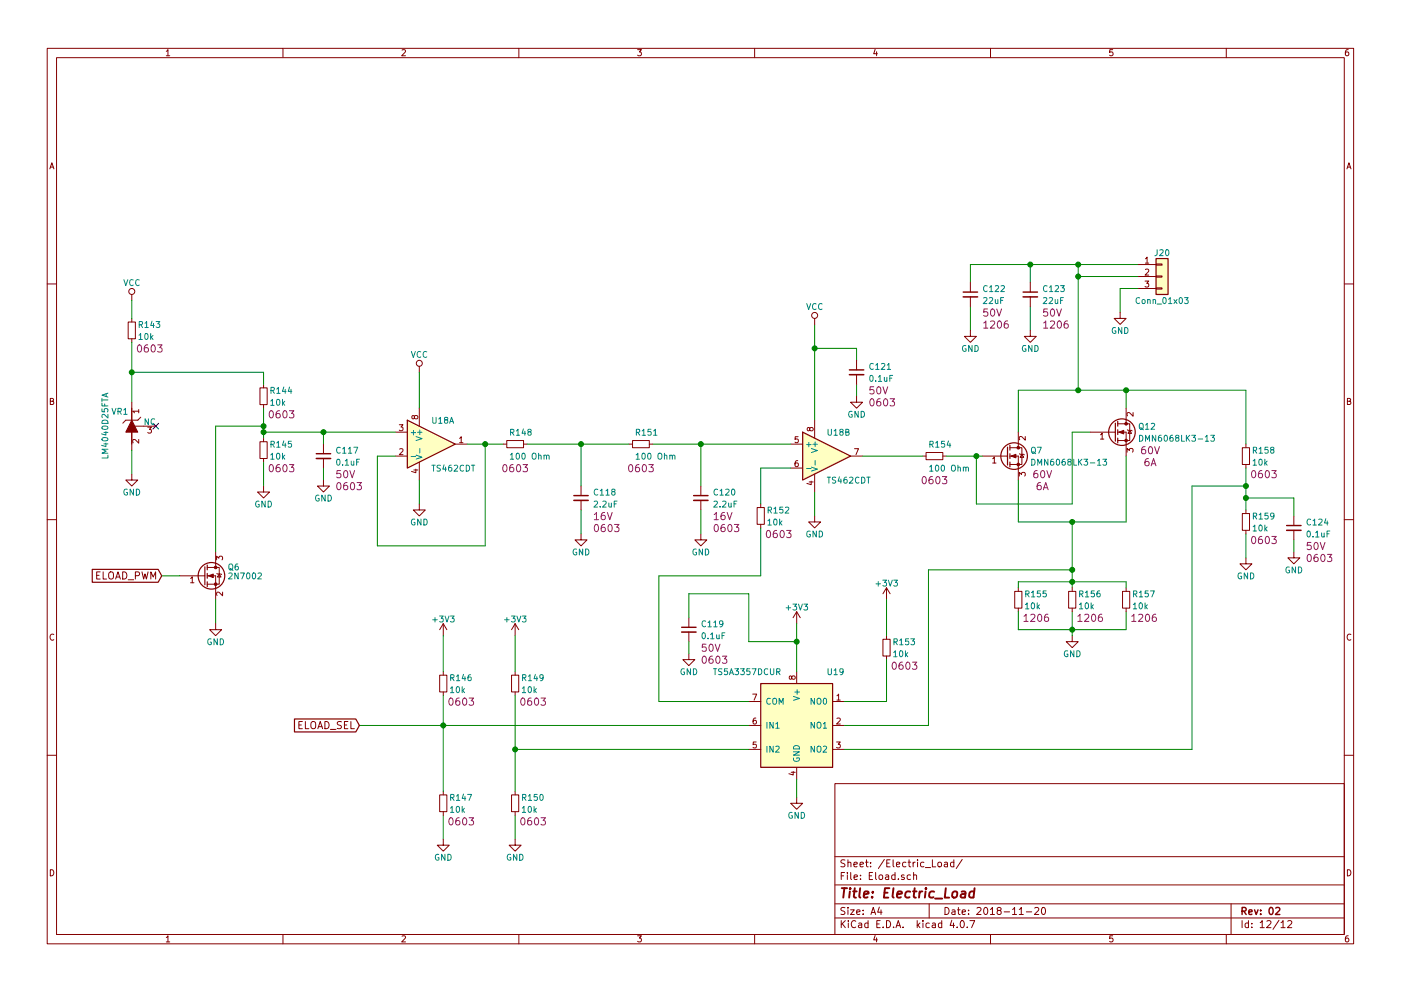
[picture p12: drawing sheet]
EESchema Schematic File Version 2
LIBS:power
LIBS:device
LIBS:switches
LIBS:relays
LIBS:motors
LIBS:transistors
LIBS:conn
LIBS:linear
LIBS:regul
LIBS:74xx
LIBS:cmos4000
LIBS:adc-dac
LIBS:memory
LIBS:xilinx
LIBS:microcontrollers
LIBS:dsp
LIBS:microchip
LIBS:analog_switches
LIBS:motorola
LIBS:texas
LIBS:intel
LIBS:audio
LIBS:interface
LIBS:digital-audio
LIBS:philips
LIBS:display
LIBS:cypress
LIBS:siliconi
LIBS:opto
LIBS:atmel
LIBS:contrib
LIBS:valves
LIBS:74xgxx
LIBS:ac-dc
LIBS:actel
LIBS:allegro
LIBS:Altera
LIBS:analog_devices
LIBS:battery_management
LIBS:bbd
LIBS:bosch
LIBS:brooktre
LIBS:cmos_ieee
LIBS:dc-dc
LIBS:diode
LIBS:elec-unifil
LIBS:ESD_Protection
LIBS:ftdi
LIBS:gennum
LIBS:graphic_symbols
LIBS:hc11
LIBS:infineon
LIBS:intersil
LIBS:ir
LIBS:Lattice
LIBS:leds
LIBS:LEM
LIBS:logic_programmable
LIBS:maxim
LIBS:mechanical
LIBS:microchip_dspic33dsc
LIBS:microchip_pic10mcu
LIBS:microchip_pic12mcu
LIBS:microchip_pic16mcu
LIBS:microchip_pic18mcu
LIBS:microchip_pic24mcu
LIBS:microchip_pic32mcu
LIBS:modules
LIBS:motor_drivers
LIBS:msp430
LIBS:nordicsemi
LIBS:nxp
LIBS:nxp_armmcu
LIBS:onsemi
LIBS:Oscillators
LIBS:Power_Management
LIBS:powerint
LIBS:pspice
LIBS:references
LIBS:rfcom
LIBS:RFSolutions
LIBS:sensors
LIBS:silabs
LIBS:stm8
LIBS:stm32
LIBS:supertex
LIBS:transf
LIBS:triac_thyristor
LIBS:ttl_ieee
LIBS:video
LIBS:wiznet
LIBS:Worldsemi
LIBS:Xicor
LIBS:zetex
LIBS:Symbols_DCDC-ACDC-Converter_RevC_20Jul2012
LIBS:Symbols_EN60617_13Mar2013
LIBS:Symbols_EN60617-10_HF-Radio_DRAFT_12Sep2013
LIBS:Symbols_ICs-Diskrete_RevD10
LIBS:Symbols_ICs-Opto_RevB_16Sep2013
LIBS:Symbols_Microcontroller_Philips-NXP_RevA_06Oct2013
LIBS:Symbols_Socket-DIN41612_RevA
LIBS:Symbols_Transformer-Diskrete_RevA
LIBS:SymbolsSimilarEN60617+oldDIN617-RevE8
LIBS:dk_Addressable-Specialty
LIBS:dk_Alarms-Buzzers-and-Sirens
LIBS:dk_Automotive-Relays
LIBS:dk_Balun
LIBS:dk_Barrel-Audio-Connectors
LIBS:dk_Battery-Holders-Clips-Contacts
LIBS:dk_Clock-Timing-Clock-Generators-PLLs-Frequency-Synthesizers
LIBS:dk_Clock-Timing-Programmable-Timers-and-Oscillators
LIBS:dk_Clock-Timing-Real-Time-Clocks
LIBS:dk_Coaxial-Connectors-RF
LIBS:dk_Current-Transducers
LIBS:dk_Data-Acquisition-ADCs-DACs-Special-Purpose
LIBS:dk_Data-Acquisition-Analog-to-Digital-Converters-ADC
LIBS:dk_Data-Acquisition-Digital-Potentiometers
LIBS:dk_Data-Acquisition-Digital-to-Analog-Converters-DAC
LIBS:dk_Data-Acquisition-Touch-Screen-Controllers
LIBS:dk_DC-DC-Converters
LIBS:dk_Digital-Isolators
LIBS:dk_Diodes-Bridge-Rectifiers
LIBS:dk_Diodes-Rectifiers-Arrays
LIBS:dk_Diodes-Rectifiers-Single
LIBS:dk_Diodes-Zener-Single
LIBS:dk_Display-Modules-LCD-OLED-Graphic
LIBS:dk_Display-Modules-LED-Character-and-Numeric
LIBS:dk_D-Sub-Connectors
LIBS:dk_Embedded-Microcontrollers
LIBS:dk_Encoders
LIBS:dk_Evaluation-Boards-Sensors
LIBS:dk_Ferrite-Beads-and-Chips
LIBS:dk_Fixed-Inductors
LIBS:dk_Fuses
LIBS:dk_Gas-Sensors
LIBS:dk_Humidity-Moisture-Sensors
LIBS:dk_Image-Sensors-Camera
LIBS:dk_Infrared-UV-Visible-Emitters
LIBS:dk_Inrush-Current-Limiters-ICL
LIBS:dk_Interface-Analog-Switches-Multiplexers-Demultiplexers
LIBS:dk_Interface-Analog-Switches-Special-Purpose
LIBS:dk_Interface-Controllers
LIBS:dk_Interface-Drivers-Receivers-Transceivers
LIBS:dk_Interface-I-O-Expanders
LIBS:dk_Interface-Modules
LIBS:dk_Interface-Sensor-and-Detector-Interfaces
LIBS:dk_Interface-Sensor-Capacitive-Touch
LIBS:dk_Interface-Specialized
LIBS:dk_LED-Indication-Discrete
LIBS:dk_LEDs-Circuit-Board-Indicators-Arrays-Light-Bars-Bar-Graphs
LIBS:dk_Linear-Amplifiers-Audio
LIBS:dk_Linear-Amplifiers-Instrumentation-OP-Amps-Buffer-Amps
LIBS:dk_Linear-Comparators
LIBS:dk_Logic-Buffers-Drivers-Receivers-Transceivers
LIBS:dk_Logic-Flip-Flops
LIBS:dk_Logic-Gates-and-Inverters
LIBS:dk_Logic-Multivibrators
LIBS:dk_Logic-Shift-Registers
LIBS:dk_Logic-Signal-Switches-Multiplexers-Decoders
LIBS:dk_Logic-Translators-Level-Shifters
LIBS:dk_Magnetic-Sensors-Compass-Magnetic-Field-Modules
LIBS:dk_Magnetic-Sensors-Linear-Compass-ICs
LIBS:dk_Magnetic-Sensors-Switches-Solid-State
LIBS:dk_Memory
LIBS:dk_Memory-Connectors-PC-Card-Sockets
LIBS:dk_Microphones
LIBS:dk_Modular-Connectors-Jacks
LIBS:dk_Modular-Connectors-Jacks-With-Magnetics
LIBS:dk_Motion-Sensors-Accelerometers
LIBS:dk_Motion-Sensors-IMUs-Inertial-Measurement-Units
LIBS:dk_Motion-Sensors-Tilt-Switches
LIBS:dk_Navigation-Switches-Joystick
LIBS:dk_Optical-Sensors-Ambient-Light-IR-UV-Sensors
LIBS:dk_Optical-Sensors-Photo-Detectors-Remote-Receiver
LIBS:dk_Optical-Sensors-Photodiodes
LIBS:dk_Optical-Sensors-Phototransistors
LIBS:dk_Optical-Sensors-Reflective-Analog-Output
LIBS:dk_Optoisolators-Logic-Output
LIBS:dk_Optoisolators-Transistor-Photovoltaic-Output
LIBS:dk_Optoisolators-Triac-SCR-Output
LIBS:dk_Oscillators
LIBS:dk_PMIC-AC-DC-Converters-Offline-Switchers
LIBS:dk_PMIC-Battery-Chargers
LIBS:dk_PMIC-Battery-Management
LIBS:dk_PMIC-Current-Regulation-Management
LIBS:dk_PMIC-Full-Half-Bridge-Drivers
LIBS:dk_PMIC-Gate-Drivers
LIBS:dk_PMIC-LED-Drivers
LIBS:dk_PMIC-Motor-Drivers-Controllers
LIBS:dk_PMIC-OR-Controllers-Ideal-Diodes
LIBS:dk_PMIC-Power-Distribution-Switches-Load-Drivers
LIBS:dk_PMIC-Power-Management-Specialized
LIBS:dk_PMIC-RMS-to-DC-Converters
LIBS:dk_PMIC-Supervisors
LIBS:dk_PMIC-Thermal-Management
LIBS:dk_PMIC-V-F-and-F-V-Converters
LIBS:dk_PMIC-Voltage-Reference
LIBS:dk_PMIC-Voltage-Regulators-DC-DC-Switching-Controllers
LIBS:dk_PMIC-Voltage-Regulators-DC-DC-Switching-Regulators
LIBS:dk_PMIC-Voltage-Regulators-Linear
LIBS:dk_PMIC-Voltage-Regulators-Special-Purpose
LIBS:dk_Power-Relays-Over-2-Amps
LIBS:dk_Pressure-Sensors-Transducers
LIBS:dk_Programmable-Oscillators
LIBS:dk_Pushbutton-Switches
LIBS:dk_Rectangular-Connectors-Headers-Male-Pins
LIBS:dk_Reed-Relays
LIBS:dk_Resistor-Networks-Arrays
LIBS:dk_RF-Amplifiers
LIBS:dk_RF-Antennas
LIBS:dk_RF-Demodulators
LIBS:dk_RF-Detectors
LIBS:dk_RF-Evaluation-and-Development-Kits-Boards
LIBS:dk_RFID-RF-Access-Monitoring-ICs
LIBS:dk_RF-Receivers
LIBS:dk_RF-Switches
LIBS:dk_RF-Transceiver-ICs
LIBS:dk_RF-Transceiver-Modules
LIBS:dk_RF-Transmitters
LIBS:dk_Rotary-Potentiometers-Rheostats
LIBS:dk_Sensors-Transducers_Accessories
LIBS:dk_Signal-Relays-Up-to-2-Amps
LIBS:dk_Slide-Switches
LIBS:dk_Solid-State-Relays
LIBS:dk_Specialized-ICs
LIBS:dk_Specialized-Sensors
LIBS:dk_Surge-Suppression-ICs
LIBS:dk_Tactile-Switches
LIBS:dk_Temperature-Sensors-Analog-and-Digital-Output
LIBS:dk_Thermal-Cutoffs-Thermal-Fuses
LIBS:dk_Thyristors-DIACs-SIDACs
LIBS:dk_Thyristors-SCRs
LIBS:dk_Thyristors-TRIACs
LIBS:dk_Toggle-Switches
LIBS:dk_Transistors-Bipolar-BJT-Arrays
LIBS:dk_Transistors-Bipolar-BJT-RF
LIBS:dk_Transistors-Bipolar-BJT-Single
LIBS:dk_Transistors-Bipolar-BJT-Single-Pre-Biased
LIBS:dk_Transistors-FETs-MOSFETs-Arrays
LIBS:dk_Transistors-FETs-MOSFETs-RF
LIBS:dk_Transistors-FETs-MOSFETs-Single
LIBS:dk_Transistors-JFETs
LIBS:dk_Trimmer-Potentiometers
LIBS:dk_TVS-Diodes
LIBS:dk_TVS-Mixed-Technology
LIBS:dk_USB-DVI-HDMI-Connectors
LIBS:CustomComponents
LIBS:TMS320F28027PTQR
LIBS:2920L200
LIBS:TMS320F28035PAGS
LIBS:1-1825027-1
LIBS:105133-0011
LIBS:614008235023
LIBS:NAS_Controller-cache
EELAYER 25 0
EELAYER END
$Descr A4 11693 8268
encoding utf-8
Sheet 12 12
Title "Electric_Load"
Date "2018-11-20"
Rev "02"
Comp ""
Comment1 ""
Comment2 ""
Comment3 ""
Comment4 ""
$EndDescr
$Comp
L TS462CDT U18
U 2 1
P 6900 3800
F 0 "U18" H 6900 4000 50  0000 L CNN
F 1 "TS462CDT" H 6900 3600 50  0000 L CNN
F 2 "digikey-footprints:SOIC-8_W3.9mm" H 6900 3800 50  0001 C CNN
F 3 "" H 6900 3800 50  0001 C CNN
	2    6900 3800
	1    0    0    -1  
$EndComp
$Comp
L TS462CDT U18
U 1 1
P 3600 3700
F 0 "U18" H 3600 3900 50  0000 L CNN
F 1 "TS462CDT" H 3600 3500 50  0000 L CNN
F 2 "digikey-footprints:SOIC-8_W3.9mm" H 3600 3700 50  0001 C CNN
F 3 "" H 3600 3700 50  0001 C CNN
	1    3600 3700
	1    0    0    -1  
$EndComp
$Comp
L Q_NMOS_GDS Q7
U 1 1
P 8400 3800
F 0 "Q7" H 8600 3850 50  0000 L CNN
F 1 "DMN6068LK3-13" H 8600 3750 50  0000 L CNN
F 2 "TO_SOT_Packages_SMD:TO-252-2" H 8600 3900 50  0001 C CNN
F 3 "" H 8400 3800 50  0001 C CNN
F 4 "60V" H 8700 3650 60  0000 C CNN "Voltage"
F 5 "6A" H 8700 3550 60  0000 C CNN "Current"
	1    8400 3800
	1    0    0    -1  
$EndComp
$Comp
L R_Small R154
U 1 1
P 7800 3800
F 0 "R154" V 7700 3750 50  0000 L CNN
F 1 "100 Ohm" V 7900 3750 50  0000 L CNN
F 2 "Resistors_SMD:R_0603" H 7800 3800 50  0001 C CNN
F 3 "" H 7800 3800 50  0001 C CNN
F 4 "0603" V 8000 3800 60  0000 C CNN "Package"
	1    7800 3800
	0    1    1    0   
$EndComp
Wire Wire Line
	7900 3800 8200 3800
Wire Wire Line
	7700 3800 7200 3800
Wire Wire Line
	7150 2900 7150 3000
Wire Wire Line
	6800 2900 7150 2900
Wire Wire Line
	7150 3300 7150 3200
$Comp
L GND #PWR0270
U 1 1
P 7150 3300
F 0 "#PWR0270" H 7150 3050 50  0001 C CNN
F 1 "GND" H 7150 3150 50  0000 C CNN
F 2 "" H 7150 3300 50  0001 C CNN
F 3 "" H 7150 3300 50  0001 C CNN
	1    7150 3300
	1    0    0    -1  
$EndComp
$Comp
L C_Small C121
U 1 1
P 7150 3100
F 0 "C121" H 7250 3150 50  0000 L CNN
F 1 "0.1uF" H 7250 3050 50  0000 L CNN
F 2 "Capacitors_SMD:C_0603" H 7150 3100 50  0001 C CNN
F 3 "" H 7150 3100 50  0001 C CNN
F 4 "50V" H 7250 2950 60  0000 L CNN "Voltage"
F 5 "0603" H 7250 2850 60  0000 L CNN "Package"
	1    7150 3100
	1    0    0    -1  
$EndComp
Wire Wire Line
	6800 2700 6800 3500
$Comp
L VCC #PWR0271
U 1 1
P 6800 2700
F 0 "#PWR0271" H 6800 2550 50  0001 C CNN
F 1 "VCC" H 6800 2850 50  0000 C CNN
F 2 "" H 6800 2700 50  0001 C CNN
F 3 "" H 6800 2700 50  0001 C CNN
	1    6800 2700
	1    0    0    -1  
$EndComp
Connection ~ 6800 2900
Wire Wire Line
	6800 4100 6800 4300
$Comp
L GND #PWR0272
U 1 1
P 6800 4300
F 0 "#PWR0272" H 6800 4050 50  0001 C CNN
F 1 "GND" H 6800 4150 50  0000 C CNN
F 2 "" H 6800 4300 50  0001 C CNN
F 3 "" H 6800 4300 50  0001 C CNN
	1    6800 4300
	1    0    0    -1  
$EndComp
$Comp
L Q_NMOS_GDS Q12
U 1 1
P 9300 3600
F 0 "Q12" H 9500 3650 50  0000 L CNN
F 1 "DMN6068LK3-13" H 9500 3550 50  0000 L CNN
F 2 "TO_SOT_Packages_SMD:TO-252-2" H 9500 3700 50  0001 C CNN
F 3 "" H 9300 3600 50  0001 C CNN
F 4 "60V" H 9600 3450 60  0000 C CNN "Voltage"
F 5 "6A" H 9600 3350 60  0000 C CNN "Current"
	1    9300 3600
	1    0    0    -1  
$EndComp
Wire Wire Line
	9100 3600 8950 3600
Wire Wire Line
	8950 3600 8950 4200
Wire Wire Line
	8950 4200 8150 4200
Wire Wire Line
	8150 4200 8150 3800
Connection ~ 8150 3800
Wire Wire Line
	9400 3800 9400 4350
Wire Wire Line
	9400 4350 8500 4350
Wire Wire Line
	8500 4350 8500 4000
Wire Wire Line
	8500 3600 8500 3250
Wire Wire Line
	8500 3250 10400 3250
Wire Wire Line
	9400 3250 9400 3400
Wire Wire Line
	8100 2350 8100 2200
Wire Wire Line
	8100 2550 8100 2750
$Comp
L GND #PWR0273
U 1 1
P 8100 2750
F 0 "#PWR0273" H 8100 2500 50  0001 C CNN
F 1 "GND" H 8100 2600 50  0000 C CNN
F 2 "" H 8100 2750 50  0001 C CNN
F 3 "" H 8100 2750 50  0001 C CNN
	1    8100 2750
	1    0    0    -1  
$EndComp
$Comp
L C_Small C122
U 1 1
P 8100 2450
F 0 "C122" H 8200 2500 50  0000 L CNN
F 1 "22uF" H 8200 2400 50  0000 L CNN
F 2 "Capacitors_SMD:C_1206" H 8100 2450 50  0001 C CNN
F 3 "" H 8100 2450 50  0001 C CNN
F 4 "50V" H 8200 2300 60  0000 L CNN "Voltage"
F 5 "1206" H 8200 2200 60  0000 L CNN "Package"
	1    8100 2450
	1    0    0    -1  
$EndComp
Wire Wire Line
	8600 2350 8600 2200
Wire Wire Line
	8600 2550 8600 2750
$Comp
L GND #PWR0274
U 1 1
P 8600 2750
F 0 "#PWR0274" H 8600 2500 50  0001 C CNN
F 1 "GND" H 8600 2600 50  0000 C CNN
F 2 "" H 8600 2750 50  0001 C CNN
F 3 "" H 8600 2750 50  0001 C CNN
	1    8600 2750
	1    0    0    -1  
$EndComp
$Comp
L C_Small C123
U 1 1
P 8600 2450
F 0 "C123" H 8700 2500 50  0000 L CNN
F 1 "22uF" H 8700 2400 50  0000 L CNN
F 2 "Capacitors_SMD:C_1206" H 8600 2450 50  0001 C CNN
F 3 "" H 8600 2450 50  0001 C CNN
F 4 "50V" H 8700 2300 60  0000 L CNN "Voltage"
F 5 "1206" H 8700 2200 60  0000 L CNN "Package"
	1    8600 2450
	1    0    0    -1  
$EndComp
Wire Wire Line
	8100 2200 9500 2200
Wire Wire Line
	9000 2200 9000 3250
Connection ~ 9000 3250
Connection ~ 8600 2200
$Comp
L LM4040D25FTA VR1
U 1 1
P 1100 3550
F 0 "VR1" H 1000 3675 50  0000 C CNN
F 1 "LM4040D25FTA" V 875 3550 50  0000 C CNN
F 2 "digikey-footprints:SOT-23-3" H 1300 3750 50  0001 L CNN
F 3 "https://www.diodes.com/assets/Datasheets/LM4040.pdf" H 1300 3850 60  0001 L CNN
F 4 "LM4040D25FCT-ND" H 1300 3950 60  0001 L CNN "Digi-Key_PN"
F 5 "LM4040D25FTA" H 1300 4050 60  0001 L CNN "MPN"
F 6 "Integrated Circuits (ICs)" H 1300 4150 60  0001 L CNN "Category"
F 7 "PMIC - Voltage Reference" H 1300 4250 60  0001 L CNN "Family"
F 8 "https://www.diodes.com/assets/Datasheets/LM4040.pdf" H 1300 4350 60  0001 L CNN "DK_Datasheet_Link"
F 9 "/product-detail/en/diodes-incorporated/LM4040D25FTA/LM4040D25FCT-ND/1557756" H 1300 4450 60  0001 L CNN "DK_Detail_Page"
F 10 "IC VREF SHUNT 2.5V SOT23-3" H 1300 4550 60  0001 L CNN "Description"
F 11 "Diodes Incorporated" H 1300 4650 60  0001 L CNN "Manufacturer"
F 12 "Active" H 1300 4750 60  0001 L CNN "Status"
	1    1100 3550
	1    0    0    -1  
$EndComp
$Comp
L R_Small R148
U 1 1
P 4300 3700
F 0 "R148" V 4200 3650 50  0000 L CNN
F 1 "100 Ohm" V 4400 3650 50  0000 L CNN
F 2 "Resistors_SMD:R_0603" H 4300 3700 50  0001 C CNN
F 3 "" H 4300 3700 50  0001 C CNN
F 4 "0603" V 4500 3700 60  0000 C CNN "Package"
	1    4300 3700
	0    1    1    0   
$EndComp
$Comp
L R_Small R151
U 1 1
P 5350 3700
F 0 "R151" V 5250 3650 50  0000 L CNN
F 1 "100 Ohm" V 5450 3650 50  0000 L CNN
F 2 "Resistors_SMD:R_0603" H 5350 3700 50  0001 C CNN
F 3 "" H 5350 3700 50  0001 C CNN
F 4 "0603" V 5550 3700 60  0000 C CNN "Package"
	1    5350 3700
	0    1    1    0   
$EndComp
$Comp
L GND #PWR0275
U 1 1
P 5850 4450
F 0 "#PWR0275" H 5850 4200 50  0001 C CNN
F 1 "GND" H 5850 4300 50  0000 C CNN
F 2 "" H 5850 4450 50  0001 C CNN
F 3 "" H 5850 4450 50  0001 C CNN
	1    5850 4450
	1    0    0    -1  
$EndComp
Wire Wire Line
	5850 4050 5850 3700
Wire Wire Line
	5850 4250 5850 4450
$Comp
L C_Small C120
U 1 1
P 5850 4150
F 0 "C120" H 5950 4200 50  0000 L CNN
F 1 "2.2uF" H 5950 4100 50  0000 L CNN
F 2 "Capacitors_SMD:C_0603" H 5850 4150 50  0001 C CNN
F 3 "" H 5850 4150 50  0001 C CNN
F 4 "16V" H 5950 4000 60  0000 L CNN "Voltage"
F 5 "0603" H 5950 3900 60  0000 L CNN "Package"
	1    5850 4150
	1    0    0    -1  
$EndComp
$Comp
L GND #PWR0276
U 1 1
P 4850 4450
F 0 "#PWR0276" H 4850 4200 50  0001 C CNN
F 1 "GND" H 4850 4300 50  0000 C CNN
F 2 "" H 4850 4450 50  0001 C CNN
F 3 "" H 4850 4450 50  0001 C CNN
	1    4850 4450
	1    0    0    -1  
$EndComp
Wire Wire Line
	4850 4250 4850 4450
$Comp
L C_Small C118
U 1 1
P 4850 4150
F 0 "C118" H 4950 4200 50  0000 L CNN
F 1 "2.2uF" H 4950 4100 50  0000 L CNN
F 2 "Capacitors_SMD:C_0603" H 4850 4150 50  0001 C CNN
F 3 "" H 4850 4150 50  0001 C CNN
F 4 "16V" H 4950 4000 60  0000 L CNN "Voltage"
F 5 "0603" H 4950 3900 60  0000 L CNN "Package"
	1    4850 4150
	1    0    0    -1  
$EndComp
Wire Wire Line
	3900 3700 4200 3700
Wire Wire Line
	4400 3700 5250 3700
Wire Wire Line
	4850 4050 4850 3700
Connection ~ 4850 3700
Wire Wire Line
	5450 3700 6600 3700
Connection ~ 5850 3700
Wire Wire Line
	3500 4000 3500 4200
$Comp
L GND #PWR0277
U 1 1
P 3500 4200
F 0 "#PWR0277" H 3500 3950 50  0001 C CNN
F 1 "GND" H 3500 4050 50  0000 C CNN
F 2 "" H 3500 4200 50  0001 C CNN
F 3 "" H 3500 4200 50  0001 C CNN
	1    3500 4200
	1    0    0    -1  
$EndComp
$Comp
L VCC #PWR0278
U 1 1
P 3500 3100
F 0 "#PWR0278" H 3500 2950 50  0001 C CNN
F 1 "VCC" H 3500 3250 50  0000 C CNN
F 2 "" H 3500 3100 50  0001 C CNN
F 3 "" H 3500 3100 50  0001 C CNN
	1    3500 3100
	1    0    0    -1  
$EndComp
Wire Wire Line
	3500 3400 3500 3100
Wire Wire Line
	2200 3850 2200 4050
$Comp
L GND #PWR0279
U 1 1
P 2200 4050
F 0 "#PWR0279" H 2200 3800 50  0001 C CNN
F 1 "GND" H 2200 3900 50  0000 C CNN
F 2 "" H 2200 4050 50  0001 C CNN
F 3 "" H 2200 4050 50  0001 C CNN
	1    2200 4050
	1    0    0    -1  
$EndComp
$Comp
L R_Small R145
U 1 1
P 2200 3750
F 0 "R145" H 2250 3800 50  0000 L CNN
F 1 "10k" H 2250 3700 50  0000 L CNN
F 2 "Resistors_SMD:R_0603" H 2200 3750 50  0001 C CNN
F 3 "" H 2200 3750 50  0001 C CNN
F 4 "0603" H 2350 3600 60  0000 C CNN "Package"
	1    2200 3750
	1    0    0    -1  
$EndComp
$Comp
L R_Small R144
U 1 1
P 2200 3300
F 0 "R144" H 2250 3350 50  0000 L CNN
F 1 "10k" H 2250 3250 50  0000 L CNN
F 2 "Resistors_SMD:R_0603" H 2200 3300 50  0001 C CNN
F 3 "" H 2200 3300 50  0001 C CNN
F 4 "0603" H 2350 3150 60  0000 C CNN "Package"
	1    2200 3300
	1    0    0    -1  
$EndComp
$Comp
L R_Small R143
U 1 1
P 1100 2750
F 0 "R143" H 1150 2800 50  0000 L CNN
F 1 "10k" H 1150 2700 50  0000 L CNN
F 2 "Resistors_SMD:R_0603" H 1100 2750 50  0001 C CNN
F 3 "" H 1100 2750 50  0001 C CNN
F 4 "0603" H 1250 2600 60  0000 C CNN "Package"
	1    1100 2750
	1    0    0    -1  
$EndComp
Wire Wire Line
	4050 3700 4050 4550
Wire Wire Line
	4050 4550 3150 4550
Wire Wire Line
	3150 4550 3150 3800
Wire Wire Line
	3150 3800 3300 3800
Connection ~ 4050 3700
Wire Wire Line
	2200 3650 2200 3400
Wire Wire Line
	1100 3750 1100 3950
$Comp
L GND #PWR0280
U 1 1
P 1100 3950
F 0 "#PWR0280" H 1100 3700 50  0001 C CNN
F 1 "GND" H 1100 3800 50  0000 C CNN
F 2 "" H 1100 3950 50  0001 C CNN
F 3 "" H 1100 3950 50  0001 C CNN
	1    1100 3950
	1    0    0    -1  
$EndComp
$Comp
L VCC #PWR0281
U 1 1
P 1100 2500
F 0 "#PWR0281" H 1100 2350 50  0001 C CNN
F 1 "VCC" H 1100 2650 50  0000 C CNN
F 2 "" H 1100 2500 50  0001 C CNN
F 3 "" H 1100 2500 50  0001 C CNN
	1    1100 2500
	1    0    0    -1  
$EndComp
Wire Wire Line
	1100 2500 1100 2650
Wire Wire Line
	1100 2850 1100 3350
Wire Wire Line
	2200 3100 2200 3200
Wire Wire Line
	1100 3100 2200 3100
Connection ~ 1100 3100
Wire Wire Line
	2200 3600 3300 3600
Connection ~ 2200 3600
Wire Wire Line
	2700 4000 2700 3900
$Comp
L GND #PWR0282
U 1 1
P 2700 4000
F 0 "#PWR0282" H 2700 3750 50  0001 C CNN
F 1 "GND" H 2700 3850 50  0000 C CNN
F 2 "" H 2700 4000 50  0001 C CNN
F 3 "" H 2700 4000 50  0001 C CNN
	1    2700 4000
	1    0    0    -1  
$EndComp
$Comp
L C_Small C117
U 1 1
P 2700 3800
F 0 "C117" H 2800 3850 50  0000 L CNN
F 1 "0.1uF" H 2800 3750 50  0000 L CNN
F 2 "Capacitors_SMD:C_0603" H 2700 3800 50  0001 C CNN
F 3 "" H 2700 3800 50  0001 C CNN
F 4 "50V" H 2800 3650 60  0000 L CNN "Voltage"
F 5 "0603" H 2800 3550 60  0000 L CNN "Package"
	1    2700 3800
	1    0    0    -1  
$EndComp
Wire Wire Line
	2700 3700 2700 3600
Connection ~ 2700 3600
$Comp
L 2N7002 Q6
U 1 1
P 1700 4800
F 0 "Q6" H 1900 4875 50  0000 L CNN
F 1 "2N7002" H 1900 4800 50  0000 L CNN
F 2 "TO_SOT_Packages_SMD:SOT-23" H 1900 4725 50  0001 L CIN
F 3 "" H 1700 4800 50  0001 L CNN
	1    1700 4800
	1    0    0    -1  
$EndComp
Wire Wire Line
	1800 4600 1800 3550
Wire Wire Line
	1800 3550 2200 3550
Connection ~ 2200 3550
Wire Wire Line
	1800 5000 1800 5200
$Comp
L GND #PWR0283
U 1 1
P 1800 5200
F 0 "#PWR0283" H 1800 4950 50  0001 C CNN
F 1 "GND" H 1800 5050 50  0000 C CNN
F 2 "" H 1800 5200 50  0001 C CNN
F 3 "" H 1800 5200 50  0001 C CNN
	1    1800 5200
	1    0    0    -1  
$EndComp
$Comp
L R_Small R155
U 1 1
P 8500 5000
F 0 "R155" H 8550 5050 50  0000 L CNN
F 1 "10k" H 8550 4950 50  0000 L CNN
F 2 "Resistors_SMD:R_1206" H 8500 5000 50  0001 C CNN
F 3 "" H 8500 5000 50  0001 C CNN
F 4 "1206" H 8650 4850 60  0000 C CNN "Package"
	1    8500 5000
	1    0    0    -1  
$EndComp
Wire Wire Line
	8500 4900 8500 4850
Wire Wire Line
	8500 4850 9400 4850
Wire Wire Line
	9400 4850 9400 4900
Wire Wire Line
	8950 4350 8950 4900
Connection ~ 8950 4850
Connection ~ 8950 4350
Connection ~ 8950 4750
$Comp
L GND #PWR0284
U 1 1
P 8950 5300
F 0 "#PWR0284" H 8950 5050 50  0001 C CNN
F 1 "GND" H 8950 5150 50  0000 C CNN
F 2 "" H 8950 5300 50  0001 C CNN
F 3 "" H 8950 5300 50  0001 C CNN
	1    8950 5300
	1    0    0    -1  
$EndComp
Wire Wire Line
	8950 5100 8950 5300
Wire Wire Line
	8500 5100 8500 5250
Wire Wire Line
	8500 5250 9400 5250
Connection ~ 8950 5250
Wire Wire Line
	9400 5250 9400 5100
Wire Wire Line
	6350 3900 6600 3900
$Comp
L TS5A3357DCUR U19
U 1 1
P 6650 6050
F 0 "U19" H 6400 6500 50  0000 R CNN
F 1 "TS5A3357DCUR" H 7350 6500 50  0000 R CNN
F 2 "Housings_SSOP:VSSOP-8_2.3x2mm_Pitch0.5mm" H 6700 5700 50  0001 L CNN
F 3 "" H 6750 5950 50  0001 C CNN
	1    6650 6050
	-1   0    0    -1  
$EndComp
$Comp
L C_Small C119
U 1 1
P 5750 5250
F 0 "C119" H 5850 5300 50  0000 L CNN
F 1 "0.1uF" H 5850 5200 50  0000 L CNN
F 2 "Capacitors_SMD:C_0603" H 5750 5250 50  0001 C CNN
F 3 "" H 5750 5250 50  0001 C CNN
F 4 "50V" H 5850 5100 60  0000 L CNN "Voltage"
F 5 "0603" H 5850 5000 60  0000 L CNN "Package"
	1    5750 5250
	1    0    0    -1  
$EndComp
$Comp
L GND #PWR0285
U 1 1
P 6650 6650
F 0 "#PWR0285" H 6650 6400 50  0001 C CNN
F 1 "GND" H 6650 6500 50  0000 C CNN
F 2 "" H 6650 6650 50  0001 C CNN
F 3 "" H 6650 6650 50  0001 C CNN
	1    6650 6650
	1    0    0    -1  
$EndComp
$Comp
L +3V3 #PWR0286
U 1 1
P 6650 5200
F 0 "#PWR0286" H 6650 5050 50  0001 C CNN
F 1 "+3V3" H 6650 5340 50  0000 C CNN
F 2 "" H 6650 5200 50  0001 C CNN
F 3 "" H 6650 5200 50  0001 C CNN
	1    6650 5200
	1    0    0    -1  
$EndComp
$Comp
L GND #PWR0287
U 1 1
P 5750 5450
F 0 "#PWR0287" H 5750 5200 50  0001 C CNN
F 1 "GND" H 5750 5300 50  0000 C CNN
F 2 "" H 5750 5450 50  0001 C CNN
F 3 "" H 5750 5450 50  0001 C CNN
	1    5750 5450
	1    0    0    -1  
$EndComp
Wire Wire Line
	6250 4950 5750 4950
Wire Wire Line
	6250 5350 6250 4950
Wire Wire Line
	6650 5350 6250 5350
Wire Wire Line
	6650 6650 6650 6500
Connection ~ 6650 5350
Wire Wire Line
	5750 4950 5750 5150
Wire Wire Line
	6650 5600 6650 5200
Wire Wire Line
	5750 5450 5750 5350
$Comp
L R_Small R152
U 1 1
P 6350 4300
F 0 "R152" H 6400 4350 50  0000 L CNN
F 1 "10k" H 6400 4250 50  0000 L CNN
F 2 "Resistors_SMD:R_0603" H 6350 4300 50  0001 C CNN
F 3 "" H 6350 4300 50  0001 C CNN
F 4 "0603" H 6500 4150 60  0000 C CNN "Package"
	1    6350 4300
	1    0    0    -1  
$EndComp
Wire Wire Line
	6350 4200 6350 3900
Wire Wire Line
	6350 4400 6350 4800
Wire Wire Line
	6350 4800 5500 4800
Wire Wire Line
	5500 4800 5500 5850
Wire Wire Line
	5500 5850 6250 5850
Wire Wire Line
	8950 4750 7750 4750
Wire Wire Line
	7750 4750 7750 6050
Wire Wire Line
	7750 6050 7050 6050
$Comp
L R_Small R156
U 1 1
P 8950 5000
F 0 "R156" H 9000 5050 50  0000 L CNN
F 1 "10k" H 9000 4950 50  0000 L CNN
F 2 "Resistors_SMD:R_1206" H 8950 5000 50  0001 C CNN
F 3 "" H 8950 5000 50  0001 C CNN
F 4 "1206" H 9100 4850 60  0000 C CNN "Package"
	1    8950 5000
	1    0    0    -1  
$EndComp
$Comp
L R_Small R157
U 1 1
P 9400 5000
F 0 "R157" H 9450 5050 50  0000 L CNN
F 1 "10k" H 9450 4950 50  0000 L CNN
F 2 "Resistors_SMD:R_1206" H 9400 5000 50  0001 C CNN
F 3 "" H 9400 5000 50  0001 C CNN
F 4 "1206" H 9550 4850 60  0000 C CNN "Package"
	1    9400 5000
	1    0    0    -1  
$EndComp
Wire Wire Line
	10400 4450 10400 4650
$Comp
L GND #PWR0288
U 1 1
P 10400 4650
F 0 "#PWR0288" H 10400 4400 50  0001 C CNN
F 1 "GND" H 10400 4500 50  0000 C CNN
F 2 "" H 10400 4650 50  0001 C CNN
F 3 "" H 10400 4650 50  0001 C CNN
	1    10400 4650
	1    0    0    -1  
$EndComp
$Comp
L R_Small R159
U 1 1
P 10400 4350
F 0 "R159" H 10450 4400 50  0000 L CNN
F 1 "10k" H 10450 4300 50  0000 L CNN
F 2 "Resistors_SMD:R_0603" H 10400 4350 50  0001 C CNN
F 3 "" H 10400 4350 50  0001 C CNN
F 4 "0603" H 10550 4200 60  0000 C CNN "Package"
	1    10400 4350
	1    0    0    -1  
$EndComp
Wire Wire Line
	10400 3900 10400 4250
$Comp
L R_Small R158
U 1 1
P 10400 3800
F 0 "R158" H 10450 3850 50  0000 L CNN
F 1 "10k" H 10450 3750 50  0000 L CNN
F 2 "Resistors_SMD:R_0603" H 10400 3800 50  0001 C CNN
F 3 "" H 10400 3800 50  0001 C CNN
F 4 "0603" H 10550 3650 60  0000 C CNN "Package"
	1    10400 3800
	1    0    0    -1  
$EndComp
Wire Wire Line
	10800 4600 10800 4500
$Comp
L GND #PWR0289
U 1 1
P 10800 4600
F 0 "#PWR0289" H 10800 4350 50  0001 C CNN
F 1 "GND" H 10800 4450 50  0000 C CNN
F 2 "" H 10800 4600 50  0001 C CNN
F 3 "" H 10800 4600 50  0001 C CNN
	1    10800 4600
	1    0    0    -1  
$EndComp
$Comp
L C_Small C124
U 1 1
P 10800 4400
F 0 "C124" H 10900 4450 50  0000 L CNN
F 1 "0.1uF" H 10900 4350 50  0000 L CNN
F 2 "Capacitors_SMD:C_0603" H 10800 4400 50  0001 C CNN
F 3 "" H 10800 4400 50  0001 C CNN
F 4 "50V" H 10900 4250 60  0000 L CNN "Voltage"
F 5 "0603" H 10900 4150 60  0000 L CNN "Package"
	1    10800 4400
	1    0    0    -1  
$EndComp
Wire Wire Line
	10400 3250 10400 3700
Connection ~ 9400 3250
Wire Wire Line
	10800 4300 10800 4150
Wire Wire Line
	10800 4150 10400 4150
Connection ~ 10400 4150
Wire Wire Line
	10400 4050 9950 4050
Wire Wire Line
	9950 4050 9950 6250
Wire Wire Line
	9950 6250 7050 6250
Connection ~ 10400 4050
Wire Wire Line
	3700 6800 3700 7000
$Comp
L GND #PWR0290
U 1 1
P 3700 7000
F 0 "#PWR0290" H 3700 6750 50  0001 C CNN
F 1 "GND" H 3700 6850 50  0000 C CNN
F 2 "" H 3700 7000 50  0001 C CNN
F 3 "" H 3700 7000 50  0001 C CNN
	1    3700 7000
	1    0    0    -1  
$EndComp
$Comp
L R_Small R147
U 1 1
P 3700 6700
F 0 "R147" H 3750 6750 50  0000 L CNN
F 1 "10k" H 3750 6650 50  0000 L CNN
F 2 "Resistors_SMD:R_0603" H 3700 6700 50  0001 C CNN
F 3 "" H 3700 6700 50  0001 C CNN
F 4 "0603" H 3850 6550 60  0000 C CNN "Package"
	1    3700 6700
	1    0    0    -1  
$EndComp
Wire Wire Line
	4300 6800 4300 7000
$Comp
L GND #PWR0291
U 1 1
P 4300 7000
F 0 "#PWR0291" H 4300 6750 50  0001 C CNN
F 1 "GND" H 4300 6850 50  0000 C CNN
F 2 "" H 4300 7000 50  0001 C CNN
F 3 "" H 4300 7000 50  0001 C CNN
	1    4300 7000
	1    0    0    -1  
$EndComp
$Comp
L R_Small R150
U 1 1
P 4300 6700
F 0 "R150" H 4350 6750 50  0000 L CNN
F 1 "10k" H 4350 6650 50  0000 L CNN
F 2 "Resistors_SMD:R_0603" H 4300 6700 50  0001 C CNN
F 3 "" H 4300 6700 50  0001 C CNN
F 4 "0603" H 4450 6550 60  0000 C CNN "Package"
	1    4300 6700
	1    0    0    -1  
$EndComp
$Comp
L R_Small R146
U 1 1
P 3700 5700
F 0 "R146" H 3750 5750 50  0000 L CNN
F 1 "10k" H 3750 5650 50  0000 L CNN
F 2 "Resistors_SMD:R_0603" H 3700 5700 50  0001 C CNN
F 3 "" H 3700 5700 50  0001 C CNN
F 4 "0603" H 3850 5550 60  0000 C CNN "Package"
	1    3700 5700
	1    0    0    -1  
$EndComp
$Comp
L R_Small R149
U 1 1
P 4300 5700
F 0 "R149" H 4350 5750 50  0000 L CNN
F 1 "10k" H 4350 5650 50  0000 L CNN
F 2 "Resistors_SMD:R_0603" H 4300 5700 50  0001 C CNN
F 3 "" H 4300 5700 50  0001 C CNN
F 4 "0603" H 4450 5550 60  0000 C CNN "Package"
	1    4300 5700
	1    0    0    -1  
$EndComp
$Comp
L +3V3 #PWR0292
U 1 1
P 3700 5300
F 0 "#PWR0292" H 3700 5150 50  0001 C CNN
F 1 "+3V3" H 3700 5440 50  0000 C CNN
F 2 "" H 3700 5300 50  0001 C CNN
F 3 "" H 3700 5300 50  0001 C CNN
	1    3700 5300
	1    0    0    -1  
$EndComp
$Comp
L +3V3 #PWR0293
U 1 1
P 4300 5300
F 0 "#PWR0293" H 4300 5150 50  0001 C CNN
F 1 "+3V3" H 4300 5440 50  0000 C CNN
F 2 "" H 4300 5300 50  0001 C CNN
F 3 "" H 4300 5300 50  0001 C CNN
	1    4300 5300
	1    0    0    -1  
$EndComp
Wire Wire Line
	3700 5300 3700 5600
Wire Wire Line
	4300 5300 4300 5600
Wire Wire Line
	3700 5800 3700 6600
Wire Wire Line
	4300 5800 4300 6600
Wire Wire Line
	3000 6050 6250 6050
Connection ~ 3700 6050
Wire Wire Line
	6250 6250 4300 6250
Connection ~ 4300 6250
$Comp
L Conn_01x03 J20
U 1 1
P 9700 2300
F 0 "J20" H 9700 2500 50  0000 C CNN
F 1 "Conn_01x03" H 9700 2100 50  0000 C CNN
F 2 "Pin_Headers:Pin_Header_Straight_1x03_Pitch2.54mm_SMD_Pin1Right" H 9700 2300 50  0001 C CNN
F 3 "" H 9700 2300 50  0001 C CNN
	1    9700 2300
	1    0    0    -1  
$EndComp
Wire Wire Line
	9350 2400 9350 2600
$Comp
L GND #PWR0294
U 1 1
P 9350 2600
F 0 "#PWR0294" H 9350 2350 50  0001 C CNN
F 1 "GND" H 9350 2450 50  0000 C CNN
F 2 "" H 9350 2600 50  0001 C CNN
F 3 "" H 9350 2600 50  0001 C CNN
	1    9350 2600
	1    0    0    -1  
$EndComp
Wire Wire Line
	9350 2400 9500 2400
Wire Wire Line
	9500 2300 9000 2300
Connection ~ 9000 2300
Connection ~ 9000 2200
$Comp
L R_Small R153
U 1 1
P 7400 5400
F 0 "R153" H 7450 5450 50  0000 L CNN
F 1 "10k" H 7450 5350 50  0000 L CNN
F 2 "Resistors_SMD:R_0603" H 7400 5400 50  0001 C CNN
F 3 "" H 7400 5400 50  0001 C CNN
F 4 "0603" H 7550 5250 60  0000 C CNN "Package"
	1    7400 5400
	1    0    0    -1  
$EndComp
$Comp
L +3V3 #PWR0295
U 1 1
P 7400 5000
F 0 "#PWR0295" H 7400 4850 50  0001 C CNN
F 1 "+3V3" H 7400 5140 50  0000 C CNN
F 2 "" H 7400 5000 50  0001 C CNN
F 3 "" H 7400 5000 50  0001 C CNN
	1    7400 5000
	1    0    0    -1  
$EndComp
Wire Wire Line
	7400 5000 7400 5300
Wire Wire Line
	7400 5500 7400 5850
Wire Wire Line
	7400 5850 7050 5850
NoConn ~ 1300 3550
Text GLabel 1350 4800 0    60   Input ~ 0
ELOAD_PWM
Text GLabel 3000 6050 0    60   Input ~ 0
ELOAD_SEL
Wire Wire Line
	1350 4800 1500 4800
$EndSCHEMATC
